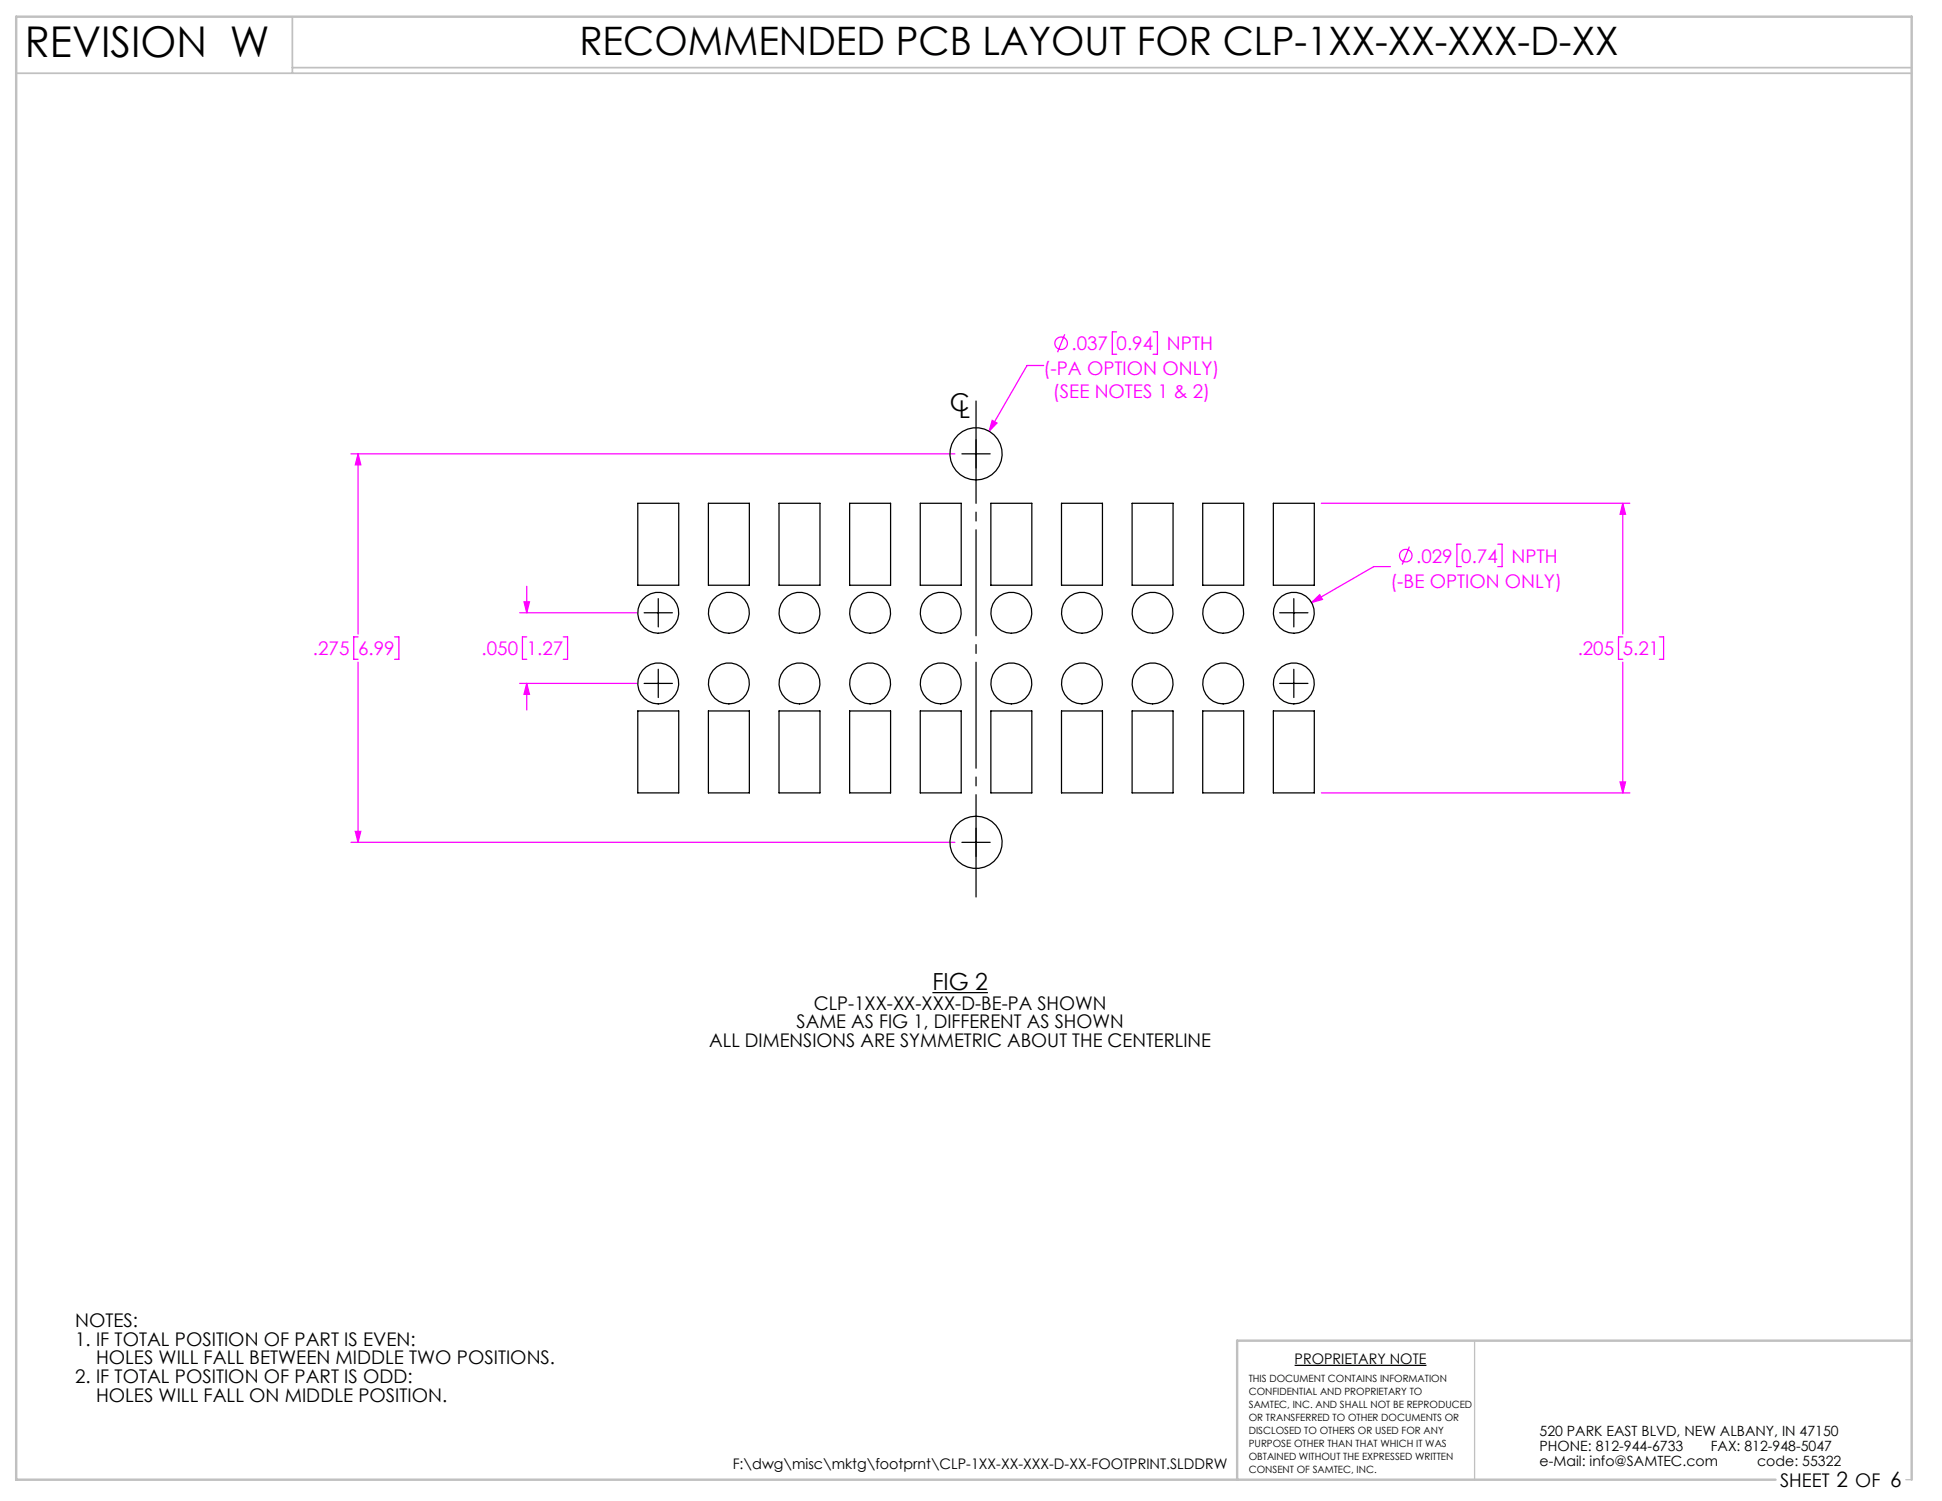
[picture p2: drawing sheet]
<svg xmlns="http://www.w3.org/2000/svg" width="279mm" height="216mm" viewBox="0 0 279 216" stroke-linecap="round" stroke-linejoin="round" font-family="sans-serif">
<path d="M212.2 192.8v20M274.2 212.8h.8" fill="none" stroke="#c0c0c0" stroke-width=".18"/>
<path d="M2.3 10.5h272.7M42.1 2.4v8.1M42.1 9.7h232.9" fill="none" stroke="#c0c0c0" stroke-width=".25"/>
<path d="M275 192.8h-97v20M255.5 212.8h-253.2v-210.4h272.7v210.4" fill="none" stroke="#c0c0c0" stroke-width=".35"/>
<g fill="none" stroke="#f0f" stroke-width=".18">
<path d="M150.2 52.6h-2.4l-5.5 9.4M153.2 48.1l-1 2.6M160.6 47.7h-.6v3.3h.6M165.9 47.7h.6v3.3h-.6M50.5 65.3h86.9M51.5 65.3v25.9M51.5 65.3l.4 1.6h-.8zM142.8 60.5l.6 .4-1.1 1.1zM190.1 72.4h44.4M202.8 78.6l-1.1 2.6M210.2 78.3h-.6v3.2h.6M215.5 78.3h.6v3.2h-.6"/>
<path d="M233.5 72.4v18.8M233.5 72.4l.4 1.6h-.8zM51.5 91.6h-.6v3.2h.6M51.5 95.2v26M56.8 91.6h.6v3.2h-.6M74.8 88.1h16.9M74.8 98.3h16.9M75.4 86.6h.8l-.4 1.5zM75.8 91.6h-.6v3.2h.6M75.8 84.3v3.8M75.8 98.3v3.8M75.8 98.3l.4 1.6h-.8z"/>
<path d="M81 91.6h.7v3.2h-.7M188.7 86.7l1.2-1.2 .4 .7zM200 81.5h-2.4l-8.9 5.2M233.5 91.6h-.6v3.2h.6M233.5 95.2v18.8M238.7 91.6h.6v3.2h-.6M51.1 119.6h.8l-.4 1.6zM190.1 114h44.4M233.1 112.5h.8l-.4 1.5zM50.5 121.2h86.9"/>
<circle cx="152.7" cy="49.4" r=".9"/>
<circle cx="202.3" cy="79.9" r=".9"/>
</g>
<g fill="none" stroke="#000" stroke-width=".18">
<path d="M138.4 65.3h4.1M140.4 63.2v4.1M92.7 88.1h4M92.7 98.3h4M94.7 86.1v4.1M94.7 96.3v4M184.1 88.1h4.1M184.1 98.3h4.1M186.1 86.1v4.1M186.1 96.3v4M140.4 119.1v4.1M138.4 121.2h4.1"/>
<path d="M134.1 142.8h8"/>
</g>
<path d="M140.4 129v-71.3" fill="none" stroke="#000" stroke-width=".18" stroke-dasharray="15.2 1.3 1.3 1.3" stroke-dashoffset=".5"/>
<path d="M188.7 86.7l1.6-.5-.4-.7zM75.4 86.6h.8l-.4 1.5zM75.8 98.3l.4 1.6h-.8zM142.8 60.5l-.5 1.5 1.1-1.1zM51.5 65.3l.4 1.6h-.8zM51.1 119.6h.8l-.4 1.6zM233.5 72.4l.4 1.6h-.8zM233.1 112.5h.8l-.4 1.5z" fill="#f0f"/>
<g fill="none" stroke="#000" stroke-width=".18">
<path d="M91.8 72.4h5.9v11.8h-5.9zM101.9 72.4h5.9v11.8h-5.9zM112.1 72.4h5.9v11.8h-5.9zM122.2 72.4h5.9v11.8h-5.9zM132.4 72.4h5.9v11.8h-5.9zM142.6 72.4h5.9v11.8h-5.9zM152.7 72.4h5.9v11.8h-5.9zM162.9 72.4h5.9v11.8h-5.9zM173 72.4h5.9v11.8h-5.9zM183.2 72.4h5.9v11.8h-5.9zM91.8 102.3h5.9v11.7h-5.9zM101.9 102.3h5.9v11.7h-5.9z"/>
<path d="M112.1 102.3h5.9v11.7h-5.9zM122.2 102.3h5.9v11.7h-5.9zM132.4 102.3h5.9v11.7h-5.9zM142.6 102.3h5.9v11.7h-5.9zM152.7 102.3h5.9v11.7h-5.9zM162.9 102.3h5.9v11.7h-5.9zM173 102.3h5.9v11.7h-5.9zM183.2 102.3h5.9v11.7h-5.9zM186.3 196.4h18.9"/>
<circle cx="140.4" cy="65.3" r="3.8"/>
<circle cx="94.7" cy="98.3" r="2.95"/>
<circle cx="94.7" cy="88.1" r="2.95"/>
<circle cx="104.9" cy="98.3" r="2.95"/>
<circle cx="104.9" cy="88.1" r="2.95"/>
<circle cx="115" cy="98.3" r="2.95"/>
<circle cx="115" cy="88.1" r="2.95"/>
<circle cx="125.2" cy="98.3" r="2.95"/>
<circle cx="125.2" cy="88.1" r="2.95"/>
<circle cx="135.3" cy="98.3" r="2.95"/>
<circle cx="135.3" cy="88.1" r="2.95"/>
<circle cx="145.5" cy="98.3" r="2.95"/>
<circle cx="145.5" cy="88.1" r="2.95"/>
<circle cx="155.7" cy="98.3" r="2.95"/>
<circle cx="155.7" cy="88.1" r="2.95"/>
<circle cx="165.8" cy="98.3" r="2.95"/>
<circle cx="165.8" cy="88.1" r="2.95"/>
<circle cx="176" cy="98.3" r="2.95"/>
<circle cx="176" cy="88.1" r="2.95"/>
<circle cx="186.1" cy="98.3" r="2.95"/>
<circle cx="186.1" cy="88.1" r="2.95"/>
<circle cx="140.4" cy="121.2" r="3.8"/>
</g>
<text font-size="6.1" x="3.6" y="8.2">REVISION W</text>
<text font-size="5.6" x="83.4" y="7.9">RECOMMENDED PCB LAYOUT FOR CLP-1XX-XX-XXX-D-XX</text>
<g font-size="3.5">
<text x="136.6" y="59.1">C</text>
<text x="137.9" y="60.1">L</text>
</g>
<text font-size="3.4" x="134.1" y="142.4">FIG 2</text>
<g font-size="2.7" fill="#f0f">
<text x="154.2" y="50.4">.037</text>
<text x="160.7" y="50.4">0.94</text>
<text x="167.9" y="50.4">NPTH</text>
<text x="150.2" y="54">(-PA OPTION ONLY)</text>
<text x="151.5" y="57.2">(SEE NOTES 1 &amp; 2)</text>
<text x="203.7" y="80.9">.029</text>
<text x="210.2" y="80.9">0.74</text>
<text x="217.5" y="80.9">NPTH</text>
<text x="200" y="84.6">(-BE OPTION ONLY)</text>
<text x="45" y="94.2">.275</text>
<text x="51.5" y="94.2">6.99</text>
<text x="69.3" y="94.2">.050</text>
<text x="75.8" y="94.2">1.27</text>
<text x="227" y="94.2">.205</text>
<text x="233.5" y="94.2">5.21</text>
</g>
<g font-size="2.7">
<text x="114.6" y="147.9">SAME AS FIG 1, DIFFERENT AS SHOWN</text>
<text x="117.1" y="145.2">CLP-1XX-XX-XXX-D-BE-PA SHOWN</text>
<text x="102" y="150.6">ALL DIMENSIONS ARE SYMMETRIC ABOUT THE CENTERLINE</text>
<text x="10.8" y="190.9">NOTES:</text>
<text x="10.8" y="193.6">1. IF TOTAL POSITION OF PART IS EVEN:</text>
<text x="13.8" y="196.3">HOLES WILL FALL BETWEEN MIDDLE TWO POSITIONS.</text>
<text x="10.8" y="198.9">2. IF TOTAL POSITION OF PART IS ODD:</text>
<text x="13.8" y="201.6">HOLES WILL FALL ON MIDDLE POSITION.</text>
<text x="256.1" y="213.9">SHEET 2 OF 6</text>
</g>
<g font-size="2.1">
<text x="186.3" y="196.2">PROPRIETARY NOTE</text>
<text x="105.4" y="211.3">F:\dwg\misc\mktg\footprnt\CLP-1XX-XX-XXX-D-XX-FOOTPRINT.SLDDRW</text>
</g>
<g font-size="2">
<text x="221.5" y="206.5">520 PARK EAST BLVD, NEW ALBANY, IN 47150</text>
<text x="221.5" y="208.7">PHONE: 812-944-6733</text>
<text x="246.1" y="208.7">FAX: 812-948-5047</text>
<text x="221.5" y="210.8">e-Mail: info@SAMTEC.com</text>
<text x="252.8" y="210.8">code: 55322</text>
</g>
<g font-size="1.4">
<text x="179.7" y="198.8">THIS DOCUMENT CONTAINS INFORMATION</text>
<text x="179.7" y="200.6">CONFIDENTIAL AND PROPRIETARY TO</text>
<text x="179.7" y="202.5">SAMTEC, INC. AND SHALL NOT BE REPRODUCED</text>
<text x="179.7" y="204.4">OR TRANSFERRED TO OTHER DOCUMENTS OR</text>
<text x="179.7" y="206.2">DISCLOSED TO OTHERS OR USED FOR ANY</text>
<text x="179.7" y="208.1">PURPOSE OTHER THAN THAT WHICH IT WAS</text>
<text x="179.7" y="210">OBTAINED WITHOUT THE EXPRESSED WRITTEN</text>
<text x="179.7" y="211.8">CONSENT OF SAMTEC, INC.</text>
</g>
</svg>
